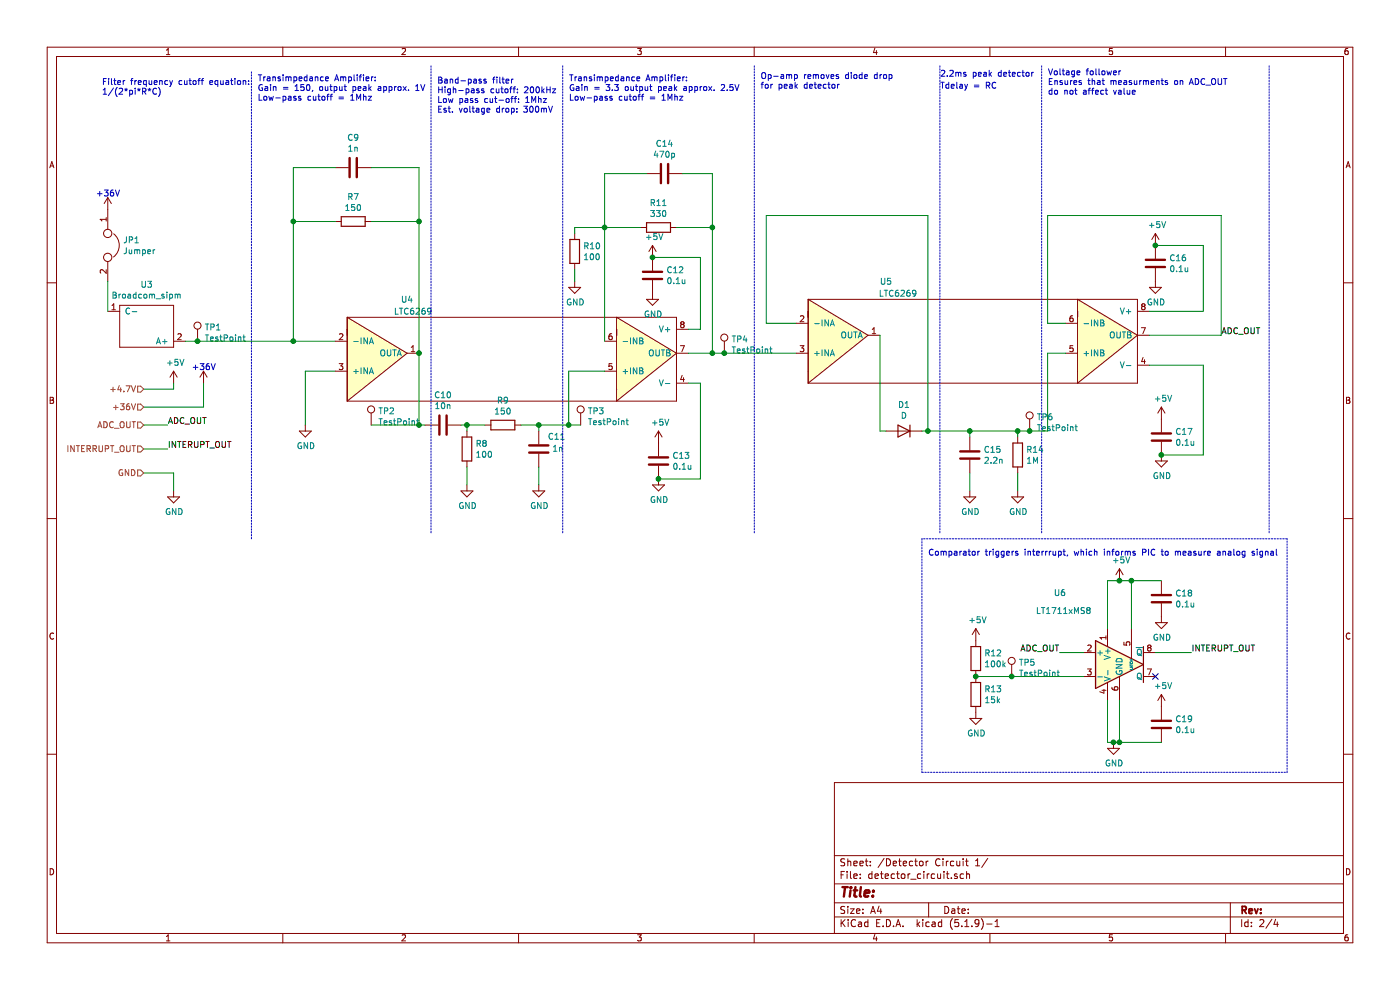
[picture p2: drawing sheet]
EESchema Schematic File Version 4
EELAYER 30 0
EELAYER END
$Descr A4 11693 8268
encoding utf-8
Sheet 2 4
Title ""
Date ""
Rev ""
Comp ""
Comment1 ""
Comment2 ""
Comment3 ""
Comment4 ""
$EndDescr
$Comp
L payload2020_custom:LTC6269 U4
U 1 1
P 3500 1850
AR Path="/609B2504/609B828F" Ref="U4"  Part="1" 
AR Path="/60A2E32E/609B828F" Ref="U8"  Part="1" 
AR Path="/60A2EDF1/609B828F" Ref="U12"  Part="1" 
AR Path="/60A2F85E/609B828F" Ref="U?"  Part="1" 
F 0 "U4" H 3400 1200 50  0000 C CNN
F 1 "LTC6269" H 3450 1100 50  0000 C CNN
F 2 "" H 3700 1150 50  0001 C CNN
F 3 "" H 3700 1150 50  0001 C CNN
	1    3500 1850
	1    0    0    -1  
$EndComp
$Comp
L payload2020_custom:LTC6269 U5
U 1 1
P 7350 1700
AR Path="/609B2504/609B934B" Ref="U5"  Part="1" 
AR Path="/60A2E32E/609B934B" Ref="U9"  Part="1" 
AR Path="/60A2EDF1/609B934B" Ref="U13"  Part="1" 
AR Path="/60A2F85E/609B934B" Ref="U?"  Part="1" 
F 0 "U5" H 7400 1050 50  0000 C CNN
F 1 "LTC6269" H 7500 950 50  0000 C CNN
F 2 "" H 7550 1000 50  0001 C CNN
F 3 "" H 7550 1000 50  0001 C CNN
	1    7350 1700
	1    0    0    -1  
$EndComp
$Comp
L power:GND #PWR0125
U 1 1
P 8100 4100
AR Path="/609B2504/609B9F7A" Ref="#PWR0125"  Part="1" 
AR Path="/60A2E32E/609B9F7A" Ref="#PWR050"  Part="1" 
AR Path="/60A2EDF1/609B9F7A" Ref="#PWR074"  Part="1" 
AR Path="/60A2F85E/609B9F7A" Ref="#PWR?"  Part="1" 
F 0 "#PWR0125" H 8100 3850 50  0001 C CNN
F 1 "GND" H 8105 3927 50  0000 C CNN
F 2 "" H 8100 4100 50  0001 C CNN
F 3 "" H 8100 4100 50  0001 C CNN
	1    8100 4100
	1    0    0    -1  
$EndComp
$Comp
L power:GND #PWR0126
U 1 1
P 2550 3550
AR Path="/609B2504/609BA769" Ref="#PWR0126"  Part="1" 
AR Path="/60A2E32E/609BA769" Ref="#PWR042"  Part="1" 
AR Path="/60A2EDF1/609BA769" Ref="#PWR066"  Part="1" 
AR Path="/60A2F85E/609BA769" Ref="#PWR?"  Part="1" 
F 0 "#PWR0126" H 2550 3300 50  0001 C CNN
F 1 "GND" H 2555 3377 50  0000 C CNN
F 2 "" H 2550 3550 50  0001 C CNN
F 3 "" H 2550 3550 50  0001 C CNN
	1    2550 3550
	1    0    0    -1  
$EndComp
Wire Wire Line
	2800 3100 2550 3100
Wire Wire Line
	2550 3100 2550 3550
$Comp
L payload2020_custom:Broadcom_sipm U3
U 1 1
P 1200 2650
AR Path="/609B2504/609BB185" Ref="U3"  Part="1" 
AR Path="/60A2E32E/609BB185" Ref="U7"  Part="1" 
AR Path="/60A2EDF1/609BB185" Ref="U11"  Part="1" 
AR Path="/60A2F85E/609BB185" Ref="U?"  Part="1" 
F 0 "U3" H 1225 2925 50  0000 C CNN
F 1 "Broadcom_sipm" H 1225 2834 50  0000 C CNN
F 2 "" H 1200 2650 50  0001 C CNN
F 3 "" H 1200 2650 50  0001 C CNN
	1    1200 2650
	1    0    0    -1  
$EndComp
$Comp
L power:VDD #PWR0127
U 1 1
P 900 1750
AR Path="/609B2504/609BD9B0" Ref="#PWR0127"  Part="1" 
AR Path="/60A2E32E/609BD9B0" Ref="#PWR038"  Part="1" 
AR Path="/60A2EDF1/609BD9B0" Ref="#PWR062"  Part="1" 
AR Path="/60A2F85E/609BD9B0" Ref="#PWR?"  Part="1" 
F 0 "#PWR0127" H 900 1600 50  0001 C CNN
F 1 "VDD" H 900 1900 50  0001 C CNN
F 2 "" H 900 1750 50  0001 C CNN
F 3 "" H 900 1750 50  0001 C CNN
	1    900  1750
	1    0    0    -1  
$EndComp
Wire Wire Line
	900  2350 900  2600
Text Notes 1600 3100 0    50   ~ 0
+36V
$Comp
L Device:Jumper JP1
U 1 1
P 900 2050
AR Path="/609B2504/609BF12D" Ref="JP1"  Part="1" 
AR Path="/60A2E32E/609BF12D" Ref="JP2"  Part="1" 
AR Path="/60A2EDF1/609BF12D" Ref="JP3"  Part="1" 
AR Path="/60A2F85E/609BF12D" Ref="JP?"  Part="1" 
F 0 "JP1" V 854 2177 50  0000 L CNN
F 1 "Jumper" V 945 2177 50  0000 L CNN
F 2 "" H 900 2050 50  0001 C CNN
F 3 "~" H 900 2050 50  0001 C CNN
	1    900  2050
	0    1    1    0   
$EndComp
Wire Wire Line
	2450 2850 2450 1850
Connection ~ 2450 1850
Wire Wire Line
	2450 1400 2450 1850
Wire Wire Line
	3100 1850 3500 1850
Wire Wire Line
	2450 1850 2800 1850
Wire Wire Line
	2450 1400 2800 1400
Wire Wire Line
	3100 1400 3500 1400
Wire Wire Line
	3500 1400 3500 1850
$Comp
L Device:C C10
U 1 1
P 3700 3550
AR Path="/609B2504/609C81A9" Ref="C10"  Part="1" 
AR Path="/60A2E32E/609C81A9" Ref="C21"  Part="1" 
AR Path="/60A2EDF1/609C81A9" Ref="C32"  Part="1" 
AR Path="/60A2F85E/609C81A9" Ref="C?"  Part="1" 
F 0 "C10" V 3448 3550 50  0000 C CNN
F 1 "10n" V 3539 3550 50  0000 C CNN
F 2 "" H 3738 3400 50  0001 C CNN
F 3 "~" H 3700 3550 50  0001 C CNN
	1    3700 3550
	0    1    1    0   
$EndComp
$Comp
L Device:R R8
U 1 1
P 3900 3750
AR Path="/609B2504/609C886E" Ref="R8"  Part="1" 
AR Path="/60A2E32E/609C886E" Ref="R16"  Part="1" 
AR Path="/60A2EDF1/609C886E" Ref="R24"  Part="1" 
AR Path="/60A2F85E/609C886E" Ref="R?"  Part="1" 
F 0 "R8" H 3970 3796 50  0000 L CNN
F 1 "100" H 3970 3705 50  0000 L CNN
F 2 "" V 3830 3750 50  0001 C CNN
F 3 "~" H 3900 3750 50  0001 C CNN
	1    3900 3750
	1    0    0    -1  
$EndComp
$Comp
L power:GND #PWR0129
U 1 1
P 3900 4050
AR Path="/609B2504/609CA2FC" Ref="#PWR0129"  Part="1" 
AR Path="/60A2E32E/609CA2FC" Ref="#PWR043"  Part="1" 
AR Path="/60A2EDF1/609CA2FC" Ref="#PWR067"  Part="1" 
AR Path="/60A2F85E/609CA2FC" Ref="#PWR?"  Part="1" 
F 0 "#PWR0129" H 3900 3800 50  0001 C CNN
F 1 "GND" H 3905 3877 50  0000 C CNN
F 2 "" H 3900 4050 50  0001 C CNN
F 3 "" H 3900 4050 50  0001 C CNN
	1    3900 4050
	1    0    0    -1  
$EndComp
Wire Wire Line
	3900 3900 3900 4050
$Comp
L Device:C C15
U 1 1
P 8100 3800
AR Path="/609B2504/609CDEAD" Ref="C15"  Part="1" 
AR Path="/60A2E32E/609CDEAD" Ref="C26"  Part="1" 
AR Path="/60A2EDF1/609CDEAD" Ref="C37"  Part="1" 
AR Path="/60A2F85E/609CDEAD" Ref="C?"  Part="1" 
F 0 "C15" H 8215 3846 50  0000 L CNN
F 1 "2.2n" H 8215 3755 50  0000 L CNN
F 2 "" H 8138 3650 50  0001 C CNN
F 3 "~" H 8100 3800 50  0001 C CNN
	1    8100 3800
	1    0    0    -1  
$EndComp
$Comp
L Device:R R14
U 1 1
P 8500 3800
AR Path="/609B2504/609CE5EA" Ref="R14"  Part="1" 
AR Path="/60A2E32E/609CE5EA" Ref="R22"  Part="1" 
AR Path="/60A2EDF1/609CE5EA" Ref="R30"  Part="1" 
AR Path="/60A2F85E/609CE5EA" Ref="R?"  Part="1" 
F 0 "R14" H 8570 3846 50  0000 L CNN
F 1 "1M" H 8570 3755 50  0000 L CNN
F 2 "" V 8430 3800 50  0001 C CNN
F 3 "~" H 8500 3800 50  0001 C CNN
	1    8500 3800
	1    0    0    -1  
$EndComp
$Comp
L Device:R R11
U 1 1
P 5500 1900
AR Path="/609B2504/609CF6AB" Ref="R11"  Part="1" 
AR Path="/60A2E32E/609CF6AB" Ref="R19"  Part="1" 
AR Path="/60A2EDF1/609CF6AB" Ref="R27"  Part="1" 
AR Path="/60A2F85E/609CF6AB" Ref="R?"  Part="1" 
F 0 "R11" V 5293 1900 50  0000 C CNN
F 1 "330" V 5384 1900 50  0000 C CNN
F 2 "" V 5430 1900 50  0001 C CNN
F 3 "~" H 5500 1900 50  0001 C CNN
	1    5500 1900
	0    1    1    0   
$EndComp
$Comp
L Device:R R10
U 1 1
P 4800 2100
AR Path="/609B2504/609D1071" Ref="R10"  Part="1" 
AR Path="/60A2E32E/609D1071" Ref="R18"  Part="1" 
AR Path="/60A2EDF1/609D1071" Ref="R26"  Part="1" 
AR Path="/60A2F85E/609D1071" Ref="R?"  Part="1" 
F 0 "R10" H 4870 2146 50  0000 L CNN
F 1 "100" H 4870 2055 50  0000 L CNN
F 2 "" V 4730 2100 50  0001 C CNN
F 3 "~" H 4800 2100 50  0001 C CNN
	1    4800 2100
	1    0    0    -1  
$EndComp
$Comp
L power:GND #PWR0130
U 1 1
P 4800 2350
AR Path="/609B2504/609D1078" Ref="#PWR0130"  Part="1" 
AR Path="/60A2E32E/609D1078" Ref="#PWR045"  Part="1" 
AR Path="/60A2EDF1/609D1078" Ref="#PWR069"  Part="1" 
AR Path="/60A2F85E/609D1078" Ref="#PWR?"  Part="1" 
F 0 "#PWR0130" H 4800 2100 50  0001 C CNN
F 1 "GND" H 4805 2177 50  0000 C CNN
F 2 "" H 4800 2350 50  0001 C CNN
F 3 "" H 4800 2350 50  0001 C CNN
	1    4800 2350
	1    0    0    -1  
$EndComp
Wire Wire Line
	4800 2250 4800 2350
Wire Wire Line
	3500 3550 3550 3550
Wire Wire Line
	3850 3550 3900 3550
Connection ~ 5050 1900
$Comp
L Device:C C14
U 1 1
P 5550 1450
AR Path="/609B2504/609DE720" Ref="C14"  Part="1" 
AR Path="/60A2E32E/609DE720" Ref="C25"  Part="1" 
AR Path="/60A2EDF1/609DE720" Ref="C36"  Part="1" 
AR Path="/60A2F85E/609DE720" Ref="C?"  Part="1" 
F 0 "C14" V 5298 1450 50  0000 C CNN
F 1 "470p" V 5389 1450 50  0000 C CNN
F 2 "" H 5588 1300 50  0001 C CNN
F 3 "~" H 5550 1450 50  0001 C CNN
	1    5550 1450
	0    1    1    0   
$EndComp
Wire Wire Line
	5050 1450 5050 1900
Wire Wire Line
	5050 1450 5400 1450
Wire Wire Line
	5950 1450 5950 1900
Wire Wire Line
	5650 1900 5950 1900
Connection ~ 5950 1900
Wire Wire Line
	5950 1900 5950 2950
Wire Wire Line
	8100 3600 8100 3650
Wire Wire Line
	8100 3950 8100 4100
$Comp
L power:GND #PWR0131
U 1 1
P 8500 4100
AR Path="/609B2504/609E381F" Ref="#PWR0131"  Part="1" 
AR Path="/60A2E32E/609E381F" Ref="#PWR053"  Part="1" 
AR Path="/60A2EDF1/609E381F" Ref="#PWR077"  Part="1" 
AR Path="/60A2F85E/609E381F" Ref="#PWR?"  Part="1" 
F 0 "#PWR0131" H 8500 3850 50  0001 C CNN
F 1 "GND" H 8505 3927 50  0000 C CNN
F 2 "" H 8500 4100 50  0001 C CNN
F 3 "" H 8500 4100 50  0001 C CNN
	1    8500 4100
	1    0    0    -1  
$EndComp
Wire Wire Line
	8500 3950 8500 4100
Connection ~ 8100 3600
Wire Wire Line
	6400 1800 7750 1800
$Comp
L Device:D D1
U 1 1
P 7550 3600
AR Path="/609B2504/609E9218" Ref="D1"  Part="1" 
AR Path="/60A2E32E/609E9218" Ref="D2"  Part="1" 
AR Path="/60A2EDF1/609E9218" Ref="D3"  Part="1" 
AR Path="/60A2F85E/609E9218" Ref="D?"  Part="1" 
F 0 "D1" H 7550 3384 50  0000 C CNN
F 1 "D" H 7550 3475 50  0000 C CNN
F 2 "" H 7550 3600 50  0001 C CNN
F 3 "~" H 7550 3600 50  0001 C CNN
	1    7550 3600
	-1   0    0    1   
$EndComp
Wire Wire Line
	6650 2700 6400 2700
Wire Wire Line
	6400 2700 6400 1800
Wire Wire Line
	7350 2800 7350 3600
Wire Wire Line
	7350 3600 7400 3600
Wire Wire Line
	7750 3600 7700 3600
Wire Wire Line
	7750 1800 7750 3600
Connection ~ 7750 3600
Wire Wire Line
	7750 3600 8100 3600
Wire Wire Line
	8750 3600 8750 2950
Wire Wire Line
	8750 2950 8900 2950
Wire Wire Line
	8900 2700 8750 2700
Wire Wire Line
	8750 2700 8750 1800
Wire Wire Line
	8750 1800 10200 1800
Wire Wire Line
	10200 1800 10200 2800
Wire Wire Line
	10200 2800 9600 2800
$Comp
L Comparator:LT1711xMS8 U6
U 1 1
P 9350 5550
AR Path="/609B2504/609F21A1" Ref="U6"  Part="1" 
AR Path="/60A2E32E/609F21A1" Ref="U10"  Part="1" 
AR Path="/60A2EDF1/609F21A1" Ref="U14"  Part="1" 
AR Path="/60A2F85E/609F21A1" Ref="U?"  Part="1" 
F 0 "U6" H 8800 6150 50  0000 L CNN
F 1 "LT1711xMS8" H 8650 6000 50  0000 L CNN
F 2 "Package_SO:MSOP-8_3x3mm_P0.65mm" H 9350 5150 50  0001 C CNN
F 3 "https://www.analog.com/media/en/technical-documentation/data-sheets/171112f.pdf" H 9350 5550 50  0001 C CNN
	1    9350 5550
	1    0    0    -1  
$EndComp
$Comp
L power:GND #PWR0132
U 1 1
P 9300 6200
AR Path="/609B2504/609F37BC" Ref="#PWR0132"  Part="1" 
AR Path="/60A2E32E/609F37BC" Ref="#PWR054"  Part="1" 
AR Path="/60A2EDF1/609F37BC" Ref="#PWR078"  Part="1" 
AR Path="/60A2F85E/609F37BC" Ref="#PWR?"  Part="1" 
F 0 "#PWR0132" H 9300 5950 50  0001 C CNN
F 1 "GND" H 9305 6027 50  0000 C CNN
F 2 "" H 9300 6200 50  0001 C CNN
F 3 "" H 9300 6200 50  0001 C CNN
	1    9300 6200
	1    0    0    -1  
$EndComp
Wire Wire Line
	9250 6200 9300 6200
Wire Wire Line
	9350 6200 9300 6200
Connection ~ 9300 6200
Wire Wire Line
	8850 5450 9050 5450
$Comp
L power:+5V #PWR0133
U 1 1
P 9350 4850
AR Path="/609B2504/609F6F23" Ref="#PWR0133"  Part="1" 
AR Path="/60A2E32E/609F6F23" Ref="#PWR055"  Part="1" 
AR Path="/60A2EDF1/609F6F23" Ref="#PWR079"  Part="1" 
AR Path="/60A2F85E/609F6F23" Ref="#PWR?"  Part="1" 
F 0 "#PWR0133" H 9350 4700 50  0001 C CNN
F 1 "+5V" H 9365 5023 50  0000 C CNN
F 2 "" H 9350 4850 50  0001 C CNN
F 3 "" H 9350 4850 50  0001 C CNN
	1    9350 4850
	1    0    0    -1  
$EndComp
NoConn ~ 9650 5650
$Comp
L power:GND #PWR0134
U 1 1
P 8150 5950
AR Path="/609B2504/609FA2E5" Ref="#PWR0134"  Part="1" 
AR Path="/60A2E32E/609FA2E5" Ref="#PWR052"  Part="1" 
AR Path="/60A2EDF1/609FA2E5" Ref="#PWR076"  Part="1" 
AR Path="/60A2F85E/609FA2E5" Ref="#PWR?"  Part="1" 
F 0 "#PWR0134" H 8150 5700 50  0001 C CNN
F 1 "GND" H 8155 5777 50  0000 C CNN
F 2 "" H 8150 5950 50  0001 C CNN
F 3 "" H 8150 5950 50  0001 C CNN
	1    8150 5950
	1    0    0    -1  
$EndComp
$Comp
L power:+5V #PWR0135
U 1 1
P 8150 5350
AR Path="/609B2504/609FA945" Ref="#PWR0135"  Part="1" 
AR Path="/60A2E32E/609FA945" Ref="#PWR051"  Part="1" 
AR Path="/60A2EDF1/609FA945" Ref="#PWR075"  Part="1" 
AR Path="/60A2F85E/609FA945" Ref="#PWR?"  Part="1" 
F 0 "#PWR0135" H 8150 5200 50  0001 C CNN
F 1 "+5V" H 8165 5523 50  0000 C CNN
F 2 "" H 8150 5350 50  0001 C CNN
F 3 "" H 8150 5350 50  0001 C CNN
	1    8150 5350
	1    0    0    -1  
$EndComp
$Comp
L Device:R R12
U 1 1
P 8150 5500
AR Path="/609B2504/609FB853" Ref="R12"  Part="1" 
AR Path="/60A2E32E/609FB853" Ref="R20"  Part="1" 
AR Path="/60A2EDF1/609FB853" Ref="R28"  Part="1" 
AR Path="/60A2F85E/609FB853" Ref="R?"  Part="1" 
F 0 "R12" H 8220 5546 50  0000 L CNN
F 1 "100k" H 8220 5455 50  0000 L CNN
F 2 "" V 8080 5500 50  0001 C CNN
F 3 "~" H 8150 5500 50  0001 C CNN
	1    8150 5500
	1    0    0    -1  
$EndComp
$Comp
L Device:R R13
U 1 1
P 8150 5800
AR Path="/609B2504/609FBD9D" Ref="R13"  Part="1" 
AR Path="/60A2E32E/609FBD9D" Ref="R21"  Part="1" 
AR Path="/60A2EDF1/609FBD9D" Ref="R29"  Part="1" 
AR Path="/60A2F85E/609FBD9D" Ref="R?"  Part="1" 
F 0 "R13" H 8220 5846 50  0000 L CNN
F 1 "15k" H 8220 5755 50  0000 L CNN
F 2 "" V 8080 5800 50  0001 C CNN
F 3 "~" H 8150 5800 50  0001 C CNN
	1    8150 5800
	1    0    0    -1  
$EndComp
Connection ~ 8150 5650
Wire Wire Line
	8150 5650 8450 5650
Wire Wire Line
	9650 5450 9950 5450
Wire Wire Line
	9250 4850 9350 4850
Connection ~ 9350 4850
Wire Wire Line
	9350 4850 9450 4850
Wire Notes Line
	7700 6450 10750 6450
Wire Notes Line
	10750 6450 10750 4500
Wire Notes Line
	10750 4500 7700 4500
Wire Notes Line
	7700 4500 7700 6450
Text Notes 7750 4650 0    50   ~ 0
Comparator triggers interrrupt, which informs PIC to measure analog signal
Text Notes 7850 650  0    50   ~ 0
2.2ms peak detector
Text Notes 6350 750  0    50   ~ 0
Op-amp removes diode drop\nfor peak detector
Text Notes 8750 800  0    50   ~ 0
Voltage follower\nEnsures that measurments on ADC_OUT \ndo not affect value
Text Notes 3650 950  0    50   ~ 0
Band-pass filter\nHigh-pass cutoff: 200kHz\nLow pass cut-off: 1Mhz\nEst. voltage drop: 300mV
Wire Wire Line
	5050 1900 5050 2850
Wire Wire Line
	8100 3600 8500 3600
Wire Wire Line
	8500 3650 8500 3600
Connection ~ 8500 3600
Wire Wire Line
	8500 3600 8600 3600
Wire Wire Line
	3500 2950 3500 3550
Connection ~ 3500 1850
Wire Wire Line
	3500 1850 3500 2950
Text Notes 7850 750  0    50   ~ 0
Tdelay = RC
Wire Wire Line
	5050 1900 4800 1900
Wire Wire Line
	4800 1900 4800 1950
Wire Wire Line
	5050 1900 5350 1900
Wire Notes Line
	3600 4450 3600 550 
Wire Notes Line
	2100 600  2100 4500
Text Notes 2150 850  0    50   ~ 0
Transimpedance Amplifier:\nGain = 150, output peak approx. 1V\nLow-pass cutoff = 1Mhz\n
Text Notes 850  800  0    50   ~ 0
Filter frequency cutoff equation:\n1/(2*pi*R*C)
Wire Wire Line
	3900 3600 3900 3550
$Comp
L Device:R R7
U 1 1
P 2950 1850
AR Path="/609B2504/609C0BA4" Ref="R7"  Part="1" 
AR Path="/60A2E32E/609C0BA4" Ref="R15"  Part="1" 
AR Path="/60A2EDF1/609C0BA4" Ref="R23"  Part="1" 
AR Path="/60A2F85E/609C0BA4" Ref="R?"  Part="1" 
F 0 "R7" V 2743 1850 50  0000 C CNN
F 1 "150" V 2834 1850 50  0000 C CNN
F 2 "" V 2880 1850 50  0001 C CNN
F 3 "~" H 2950 1850 50  0001 C CNN
	1    2950 1850
	0    1    1    0   
$EndComp
$Comp
L Device:R R9
U 1 1
P 4200 3550
AR Path="/609B2504/609DEF4D" Ref="R9"  Part="1" 
AR Path="/60A2E32E/609DEF4D" Ref="R17"  Part="1" 
AR Path="/60A2EDF1/609DEF4D" Ref="R25"  Part="1" 
AR Path="/60A2F85E/609DEF4D" Ref="R?"  Part="1" 
F 0 "R9" V 3993 3550 50  0000 C CNN
F 1 "150" V 4084 3550 50  0000 C CNN
F 2 "" V 4130 3550 50  0001 C CNN
F 3 "~" H 4200 3550 50  0001 C CNN
	1    4200 3550
	0    1    1    0   
$EndComp
$Comp
L Device:C C9
U 1 1
P 2950 1400
AR Path="/609B2504/609C6212" Ref="C9"  Part="1" 
AR Path="/60A2E32E/609C6212" Ref="C20"  Part="1" 
AR Path="/60A2EDF1/609C6212" Ref="C31"  Part="1" 
AR Path="/60A2F85E/609C6212" Ref="C?"  Part="1" 
F 0 "C9" V 2698 1400 50  0000 C CNN
F 1 "1n" V 2789 1400 50  0000 C CNN
F 2 "" H 2988 1250 50  0001 C CNN
F 3 "~" H 2950 1400 50  0001 C CNN
	1    2950 1400
	0    1    1    0   
$EndComp
$Comp
L Device:C C11
U 1 1
P 4500 3750
AR Path="/609B2504/609E09F0" Ref="C11"  Part="1" 
AR Path="/60A2E32E/609E09F0" Ref="C22"  Part="1" 
AR Path="/60A2EDF1/609E09F0" Ref="C33"  Part="1" 
AR Path="/60A2F85E/609E09F0" Ref="C?"  Part="1" 
F 0 "C11" H 4350 3650 50  0000 C CNN
F 1 "1n" H 4339 3750 50  0000 C CNN
F 2 "" H 4538 3600 50  0001 C CNN
F 3 "~" H 4500 3750 50  0001 C CNN
	1    4500 3750
	-1   0    0    1   
$EndComp
Wire Wire Line
	3900 3550 4050 3550
Connection ~ 3900 3550
Wire Wire Line
	4350 3550 4500 3550
Wire Wire Line
	4500 3600 4500 3550
Connection ~ 4500 3550
$Comp
L power:GND #PWR027
U 1 1
P 4500 4050
AR Path="/609B2504/609E6AAE" Ref="#PWR027"  Part="1" 
AR Path="/60A2E32E/609E6AAE" Ref="#PWR044"  Part="1" 
AR Path="/60A2EDF1/609E6AAE" Ref="#PWR068"  Part="1" 
AR Path="/60A2F85E/609E6AAE" Ref="#PWR?"  Part="1" 
F 0 "#PWR027" H 4500 3800 50  0001 C CNN
F 1 "GND" H 4505 3877 50  0000 C CNN
F 2 "" H 4500 4050 50  0001 C CNN
F 3 "" H 4500 4050 50  0001 C CNN
	1    4500 4050
	1    0    0    -1  
$EndComp
Wire Wire Line
	4500 3900 4500 4050
Connection ~ 3500 2950
Wire Wire Line
	2450 2850 2800 2850
$Comp
L Connector:TestPoint TP1
U 1 1
P 1650 2850
AR Path="/609B2504/609F1584" Ref="TP1"  Part="1" 
AR Path="/60A2E32E/609F1584" Ref="TP7"  Part="1" 
AR Path="/60A2EDF1/609F1584" Ref="TP13"  Part="1" 
AR Path="/60A2F85E/609F1584" Ref="TP?"  Part="1" 
F 0 "TP1" H 1708 2968 50  0000 L CNN
F 1 "TestPoint" H 1708 2877 50  0000 L CNN
F 2 "" H 1850 2850 50  0001 C CNN
F 3 "~" H 1850 2850 50  0001 C CNN
	1    1650 2850
	1    0    0    -1  
$EndComp
Wire Wire Line
	1550 2850 1650 2850
Connection ~ 1650 2850
$Comp
L Connector:TestPoint TP2
U 1 1
P 3100 3550
AR Path="/609B2504/609F4C29" Ref="TP2"  Part="1" 
AR Path="/60A2E32E/609F4C29" Ref="TP8"  Part="1" 
AR Path="/60A2EDF1/609F4C29" Ref="TP14"  Part="1" 
AR Path="/60A2F85E/609F4C29" Ref="TP?"  Part="1" 
F 0 "TP2" H 3158 3668 50  0000 L CNN
F 1 "TestPoint" H 3158 3577 50  0000 L CNN
F 2 "" H 3300 3550 50  0001 C CNN
F 3 "~" H 3300 3550 50  0001 C CNN
	1    3100 3550
	1    0    0    -1  
$EndComp
$Comp
L Connector:TestPoint TP3
U 1 1
P 4850 3550
AR Path="/609B2504/609F51E8" Ref="TP3"  Part="1" 
AR Path="/60A2E32E/609F51E8" Ref="TP9"  Part="1" 
AR Path="/60A2EDF1/609F51E8" Ref="TP15"  Part="1" 
AR Path="/60A2F85E/609F51E8" Ref="TP?"  Part="1" 
F 0 "TP3" H 4908 3668 50  0000 L CNN
F 1 "TestPoint" H 4908 3577 50  0000 L CNN
F 2 "" H 5050 3550 50  0001 C CNN
F 3 "~" H 5050 3550 50  0001 C CNN
	1    4850 3550
	1    0    0    -1  
$EndComp
$Comp
L Connector:TestPoint TP4
U 1 1
P 6050 2950
AR Path="/609B2504/609F56D6" Ref="TP4"  Part="1" 
AR Path="/60A2E32E/609F56D6" Ref="TP10"  Part="1" 
AR Path="/60A2EDF1/609F56D6" Ref="TP16"  Part="1" 
AR Path="/60A2F85E/609F56D6" Ref="TP?"  Part="1" 
F 0 "TP4" H 6108 3068 50  0000 L CNN
F 1 "TestPoint" H 6108 2977 50  0000 L CNN
F 2 "" H 6250 2950 50  0001 C CNN
F 3 "~" H 6250 2950 50  0001 C CNN
	1    6050 2950
	1    0    0    -1  
$EndComp
$Comp
L Connector:TestPoint TP6
U 1 1
P 8600 3600
AR Path="/609B2504/609F5D39" Ref="TP6"  Part="1" 
AR Path="/60A2E32E/609F5D39" Ref="TP12"  Part="1" 
AR Path="/60A2EDF1/609F5D39" Ref="TP18"  Part="1" 
AR Path="/60A2F85E/609F5D39" Ref="TP?"  Part="1" 
F 0 "TP6" H 8658 3718 50  0000 L CNN
F 1 "TestPoint" H 8658 3627 50  0000 L CNN
F 2 "" H 8800 3600 50  0001 C CNN
F 3 "~" H 8800 3600 50  0001 C CNN
	1    8600 3600
	1    0    0    -1  
$EndComp
Connection ~ 8600 3600
Wire Wire Line
	8600 3600 8750 3600
$Comp
L Connector:TestPoint TP5
U 1 1
P 8450 5650
AR Path="/609B2504/609F7A84" Ref="TP5"  Part="1" 
AR Path="/60A2E32E/609F7A84" Ref="TP11"  Part="1" 
AR Path="/60A2EDF1/609F7A84" Ref="TP17"  Part="1" 
AR Path="/60A2F85E/609F7A84" Ref="TP?"  Part="1" 
F 0 "TP5" H 8508 5768 50  0000 L CNN
F 1 "TestPoint" H 8508 5677 50  0000 L CNN
F 2 "" H 8650 5650 50  0001 C CNN
F 3 "~" H 8650 5650 50  0001 C CNN
	1    8450 5650
	1    0    0    -1  
$EndComp
Connection ~ 8450 5650
Wire Wire Line
	8450 5650 9050 5650
Wire Notes Line
	6300 550  6300 4450
Wire Notes Line
	4700 550  4700 4450
Wire Wire Line
	5700 1450 5950 1450
Connection ~ 5950 2950
Wire Wire Line
	5950 2950 5750 2950
Wire Wire Line
	5950 2950 6050 2950
Connection ~ 6050 2950
Wire Wire Line
	6050 2950 6650 2950
Wire Wire Line
	4500 3550 4750 3550
Wire Wire Line
	3500 3550 3100 3550
Connection ~ 3500 3550
Wire Wire Line
	4750 3100 4750 3550
Wire Wire Line
	4750 3100 5050 3100
Connection ~ 4750 3550
Wire Wire Line
	4750 3550 4850 3550
Wire Wire Line
	1650 2850 2450 2850
Connection ~ 2450 2850
Text Notes 4750 850  0    50   ~ 0
Transimpedance Amplifier:\nGain = 3.3 output peak approx. 2.5V\nLow-pass cutoff = 1Mhz\n
Wire Notes Line
	7850 550  7850 4450
Wire Notes Line
	8700 550  8700 4450
Wire Notes Line
	10600 550  10600 4450
Text HLabel 1200 3550 0    50   Input ~ 0
ADC_OUT
$Comp
L Device:C C13
U 1 1
P 5500 3850
AR Path="/609B2504/60A25ECD" Ref="C13"  Part="1" 
AR Path="/60A2E32E/60A25ECD" Ref="C24"  Part="1" 
AR Path="/60A2EDF1/60A25ECD" Ref="C35"  Part="1" 
AR Path="/60A2F85E/60A25ECD" Ref="C?"  Part="1" 
F 0 "C13" H 5615 3896 50  0000 L CNN
F 1 "0.1u" H 5615 3805 50  0000 L CNN
F 2 "" H 5538 3700 50  0001 C CNN
F 3 "~" H 5500 3850 50  0001 C CNN
	1    5500 3850
	1    0    0    -1  
$EndComp
$Comp
L power:+5V #PWR030
U 1 1
P 5500 3700
AR Path="/609B2504/60A27991" Ref="#PWR030"  Part="1" 
AR Path="/60A2E32E/60A27991" Ref="#PWR048"  Part="1" 
AR Path="/60A2EDF1/60A27991" Ref="#PWR072"  Part="1" 
AR Path="/60A2F85E/60A27991" Ref="#PWR?"  Part="1" 
F 0 "#PWR030" H 5500 3550 50  0001 C CNN
F 1 "+5V" H 5515 3873 50  0000 C CNN
F 2 "" H 5500 3700 50  0001 C CNN
F 3 "" H 5500 3700 50  0001 C CNN
	1    5500 3700
	1    0    0    -1  
$EndComp
Wire Wire Line
	5500 4000 5850 4000
Wire Wire Line
	5850 4000 5850 3200
Wire Wire Line
	5850 3200 5750 3200
Text HLabel 1200 3250 0    50   Input ~ 0
+4.7V
Text HLabel 1200 3400 0    50   Input ~ 0
+36V
Text Label 9950 5450 0    50   ~ 0
INTERUPT_OUT
Text HLabel 1200 3750 0    50   Input ~ 0
INTERRUPT_OUT
$Comp
L power:+5V #PWR024
U 1 1
P 1450 3200
AR Path="/609B2504/60A37226" Ref="#PWR024"  Part="1" 
AR Path="/60A2E32E/60A37226" Ref="#PWR039"  Part="1" 
AR Path="/60A2EDF1/60A37226" Ref="#PWR063"  Part="1" 
F 0 "#PWR024" H 1450 3050 50  0001 C CNN
F 1 "+5V" H 1465 3373 50  0000 C CNN
F 2 "" H 1450 3200 50  0001 C CNN
F 3 "" H 1450 3200 50  0001 C CNN
	1    1450 3200
	1    0    0    -1  
$EndComp
Wire Wire Line
	1450 3200 1450 3250
Wire Wire Line
	1450 3250 1200 3250
$Comp
L power:VDD #PWR026
U 1 1
P 1700 3200
AR Path="/609B2504/60A39A0B" Ref="#PWR026"  Part="1" 
AR Path="/60A2E32E/60A39A0B" Ref="#PWR041"  Part="1" 
AR Path="/60A2EDF1/60A39A0B" Ref="#PWR065"  Part="1" 
AR Path="/60A2F85E/60A39A0B" Ref="#PWR?"  Part="1" 
F 0 "#PWR026" H 1700 3050 50  0001 C CNN
F 1 "VDD" H 1700 3350 50  0001 C CNN
F 2 "" H 1700 3200 50  0001 C CNN
F 3 "" H 1700 3200 50  0001 C CNN
	1    1700 3200
	1    0    0    -1  
$EndComp
Text Notes 800  1650 0    50   ~ 0
+36V
Wire Wire Line
	1200 3400 1700 3400
Wire Wire Line
	1700 3400 1700 3200
Text HLabel 1200 3950 0    50   Input ~ 0
GND
Text Label 10200 2800 0    50   ~ 0
ADC_OUT
Text Label 8850 5450 2    50   ~ 0
ADC_OUT
Text Label 1400 3550 0    50   ~ 0
ADC_OUT
Text Label 1400 3750 0    50   ~ 0
INTERUPT_OUT
$Comp
L power:GND #PWR025
U 1 1
P 1450 4100
AR Path="/609B2504/60A3DC99" Ref="#PWR025"  Part="1" 
AR Path="/60A2E32E/60A3DC99" Ref="#PWR040"  Part="1" 
AR Path="/60A2EDF1/60A3DC99" Ref="#PWR064"  Part="1" 
F 0 "#PWR025" H 1450 3850 50  0001 C CNN
F 1 "GND" H 1455 3927 50  0000 C CNN
F 2 "" H 1450 4100 50  0001 C CNN
F 3 "" H 1450 4100 50  0001 C CNN
	1    1450 4100
	1    0    0    -1  
$EndComp
Wire Wire Line
	1200 3950 1450 3950
Wire Wire Line
	1450 3950 1450 4100
Wire Wire Line
	1200 3750 1400 3750
Wire Wire Line
	1200 3550 1400 3550
$Comp
L power:GND #PWR031
U 1 1
P 5500 4000
AR Path="/609B2504/60AB58BB" Ref="#PWR031"  Part="1" 
AR Path="/60A2E32E/60AB58BB" Ref="#PWR049"  Part="1" 
AR Path="/60A2EDF1/60AB58BB" Ref="#PWR073"  Part="1" 
F 0 "#PWR031" H 5500 3750 50  0001 C CNN
F 1 "GND" H 5505 3827 50  0000 C CNN
F 2 "" H 5500 4000 50  0001 C CNN
F 3 "" H 5500 4000 50  0001 C CNN
	1    5500 4000
	1    0    0    -1  
$EndComp
Connection ~ 5500 4000
$Comp
L Device:C C12
U 1 1
P 5450 2300
AR Path="/609B2504/60AB9BCA" Ref="C12"  Part="1" 
AR Path="/60A2E32E/60AB9BCA" Ref="C23"  Part="1" 
AR Path="/60A2EDF1/60AB9BCA" Ref="C34"  Part="1" 
AR Path="/60A2F85E/60AB9BCA" Ref="C?"  Part="1" 
F 0 "C12" H 5565 2346 50  0000 L CNN
F 1 "0.1u" H 5565 2255 50  0000 L CNN
F 2 "" H 5488 2150 50  0001 C CNN
F 3 "~" H 5450 2300 50  0001 C CNN
	1    5450 2300
	1    0    0    -1  
$EndComp
$Comp
L power:+5V #PWR028
U 1 1
P 5450 2150
AR Path="/609B2504/60AB9BD0" Ref="#PWR028"  Part="1" 
AR Path="/60A2E32E/60AB9BD0" Ref="#PWR046"  Part="1" 
AR Path="/60A2EDF1/60AB9BD0" Ref="#PWR070"  Part="1" 
AR Path="/60A2F85E/60AB9BD0" Ref="#PWR?"  Part="1" 
F 0 "#PWR028" H 5450 2000 50  0001 C CNN
F 1 "+5V" H 5465 2323 50  0000 C CNN
F 2 "" H 5450 2150 50  0001 C CNN
F 3 "" H 5450 2150 50  0001 C CNN
	1    5450 2150
	1    0    0    -1  
$EndComp
$Comp
L power:GND #PWR029
U 1 1
P 5450 2450
AR Path="/609B2504/60AB9BD7" Ref="#PWR029"  Part="1" 
AR Path="/60A2E32E/60AB9BD7" Ref="#PWR047"  Part="1" 
AR Path="/60A2EDF1/60AB9BD7" Ref="#PWR071"  Part="1" 
F 0 "#PWR029" H 5450 2200 50  0001 C CNN
F 1 "GND" H 5455 2277 50  0000 C CNN
F 2 "" H 5450 2450 50  0001 C CNN
F 3 "" H 5450 2450 50  0001 C CNN
	1    5450 2450
	1    0    0    -1  
$EndComp
Wire Wire Line
	5450 2150 5850 2150
Wire Wire Line
	5850 2150 5850 2750
Wire Wire Line
	5850 2750 5750 2750
Connection ~ 5450 2150
$Comp
L Device:C C16
U 1 1
P 9650 2200
AR Path="/609B2504/60AC2CF9" Ref="C16"  Part="1" 
AR Path="/60A2E32E/60AC2CF9" Ref="C27"  Part="1" 
AR Path="/60A2EDF1/60AC2CF9" Ref="C38"  Part="1" 
AR Path="/60A2F85E/60AC2CF9" Ref="C?"  Part="1" 
F 0 "C16" H 9765 2246 50  0000 L CNN
F 1 "0.1u" H 9765 2155 50  0000 L CNN
F 2 "" H 9688 2050 50  0001 C CNN
F 3 "~" H 9650 2200 50  0001 C CNN
	1    9650 2200
	1    0    0    -1  
$EndComp
$Comp
L power:+5V #PWR032
U 1 1
P 9650 2050
AR Path="/609B2504/60AC2CFF" Ref="#PWR032"  Part="1" 
AR Path="/60A2E32E/60AC2CFF" Ref="#PWR056"  Part="1" 
AR Path="/60A2EDF1/60AC2CFF" Ref="#PWR080"  Part="1" 
AR Path="/60A2F85E/60AC2CFF" Ref="#PWR?"  Part="1" 
F 0 "#PWR032" H 9650 1900 50  0001 C CNN
F 1 "+5V" H 9665 2223 50  0000 C CNN
F 2 "" H 9650 2050 50  0001 C CNN
F 3 "" H 9650 2050 50  0001 C CNN
	1    9650 2050
	1    0    0    -1  
$EndComp
$Comp
L power:GND #PWR033
U 1 1
P 9650 2350
AR Path="/609B2504/60AC2D05" Ref="#PWR033"  Part="1" 
AR Path="/60A2E32E/60AC2D05" Ref="#PWR057"  Part="1" 
AR Path="/60A2EDF1/60AC2D05" Ref="#PWR081"  Part="1" 
F 0 "#PWR033" H 9650 2100 50  0001 C CNN
F 1 "GND" H 9655 2177 50  0000 C CNN
F 2 "" H 9650 2350 50  0001 C CNN
F 3 "" H 9650 2350 50  0001 C CNN
	1    9650 2350
	1    0    0    -1  
$EndComp
Wire Wire Line
	9650 2050 10050 2050
Wire Wire Line
	10050 2050 10050 2600
Connection ~ 9650 2050
Wire Wire Line
	9600 2600 10050 2600
$Comp
L Device:C C17
U 1 1
P 9700 3650
AR Path="/609B2504/60ACAAC9" Ref="C17"  Part="1" 
AR Path="/60A2E32E/60ACAAC9" Ref="C28"  Part="1" 
AR Path="/60A2EDF1/60ACAAC9" Ref="C39"  Part="1" 
AR Path="/60A2F85E/60ACAAC9" Ref="C?"  Part="1" 
F 0 "C17" H 9815 3696 50  0000 L CNN
F 1 "0.1u" H 9815 3605 50  0000 L CNN
F 2 "" H 9738 3500 50  0001 C CNN
F 3 "~" H 9700 3650 50  0001 C CNN
	1    9700 3650
	1    0    0    -1  
$EndComp
$Comp
L power:+5V #PWR034
U 1 1
P 9700 3500
AR Path="/609B2504/60ACAACF" Ref="#PWR034"  Part="1" 
AR Path="/60A2E32E/60ACAACF" Ref="#PWR058"  Part="1" 
AR Path="/60A2EDF1/60ACAACF" Ref="#PWR082"  Part="1" 
AR Path="/60A2F85E/60ACAACF" Ref="#PWR?"  Part="1" 
F 0 "#PWR034" H 9700 3350 50  0001 C CNN
F 1 "+5V" H 9715 3673 50  0000 C CNN
F 2 "" H 9700 3500 50  0001 C CNN
F 3 "" H 9700 3500 50  0001 C CNN
	1    9700 3500
	1    0    0    -1  
$EndComp
Wire Wire Line
	9700 3800 10050 3800
$Comp
L power:GND #PWR035
U 1 1
P 9700 3800
AR Path="/609B2504/60ACAAD7" Ref="#PWR035"  Part="1" 
AR Path="/60A2E32E/60ACAAD7" Ref="#PWR059"  Part="1" 
AR Path="/60A2EDF1/60ACAAD7" Ref="#PWR083"  Part="1" 
F 0 "#PWR035" H 9700 3550 50  0001 C CNN
F 1 "GND" H 9705 3627 50  0000 C CNN
F 2 "" H 9700 3800 50  0001 C CNN
F 3 "" H 9700 3800 50  0001 C CNN
	1    9700 3800
	1    0    0    -1  
$EndComp
Connection ~ 9700 3800
Wire Wire Line
	9600 3050 10050 3050
Wire Wire Line
	10050 3050 10050 3800
Wire Wire Line
	9450 4850 9700 4850
Connection ~ 9450 4850
$Comp
L power:GND #PWR036
U 1 1
P 9700 5150
AR Path="/609B2504/60ADA0BF" Ref="#PWR036"  Part="1" 
AR Path="/60A2E32E/60ADA0BF" Ref="#PWR060"  Part="1" 
AR Path="/60A2EDF1/60ADA0BF" Ref="#PWR084"  Part="1" 
F 0 "#PWR036" H 9700 4900 50  0001 C CNN
F 1 "GND" H 9705 4977 50  0000 C CNN
F 2 "" H 9700 5150 50  0001 C CNN
F 3 "" H 9700 5150 50  0001 C CNN
	1    9700 5150
	1    0    0    -1  
$EndComp
$Comp
L Device:C C18
U 1 1
P 9700 5000
AR Path="/609B2504/60AD34A1" Ref="C18"  Part="1" 
AR Path="/60A2E32E/60AD34A1" Ref="C29"  Part="1" 
AR Path="/60A2EDF1/60AD34A1" Ref="C40"  Part="1" 
F 0 "C18" H 9815 5046 50  0000 L CNN
F 1 "0.1u" H 9815 4955 50  0000 L CNN
F 2 "" H 9738 4850 50  0001 C CNN
F 3 "~" H 9700 5000 50  0001 C CNN
	1    9700 5000
	1    0    0    -1  
$EndComp
Wire Wire Line
	9250 4850 9250 5250
Wire Wire Line
	9450 4850 9450 5250
Wire Wire Line
	9250 5850 9250 6200
Wire Wire Line
	9350 5850 9350 6200
$Comp
L Device:C C19
U 1 1
P 9700 6050
AR Path="/609B2504/60AF5442" Ref="C19"  Part="1" 
AR Path="/60A2E32E/60AF5442" Ref="C30"  Part="1" 
AR Path="/60A2EDF1/60AF5442" Ref="C41"  Part="1" 
F 0 "C19" H 9815 6096 50  0000 L CNN
F 1 "0.1u" H 9815 6005 50  0000 L CNN
F 2 "" H 9738 5900 50  0001 C CNN
F 3 "~" H 9700 6050 50  0001 C CNN
	1    9700 6050
	1    0    0    -1  
$EndComp
Wire Wire Line
	9350 6200 9700 6200
Connection ~ 9350 6200
$Comp
L power:+5V #PWR037
U 1 1
P 9700 5900
AR Path="/609B2504/60AF9823" Ref="#PWR037"  Part="1" 
AR Path="/60A2E32E/60AF9823" Ref="#PWR061"  Part="1" 
AR Path="/60A2EDF1/60AF9823" Ref="#PWR085"  Part="1" 
F 0 "#PWR037" H 9700 5750 50  0001 C CNN
F 1 "+5V" H 9715 6073 50  0000 C CNN
F 2 "" H 9700 5900 50  0001 C CNN
F 3 "" H 9700 5900 50  0001 C CNN
	1    9700 5900
	1    0    0    -1  
$EndComp
$EndSCHEMATC
